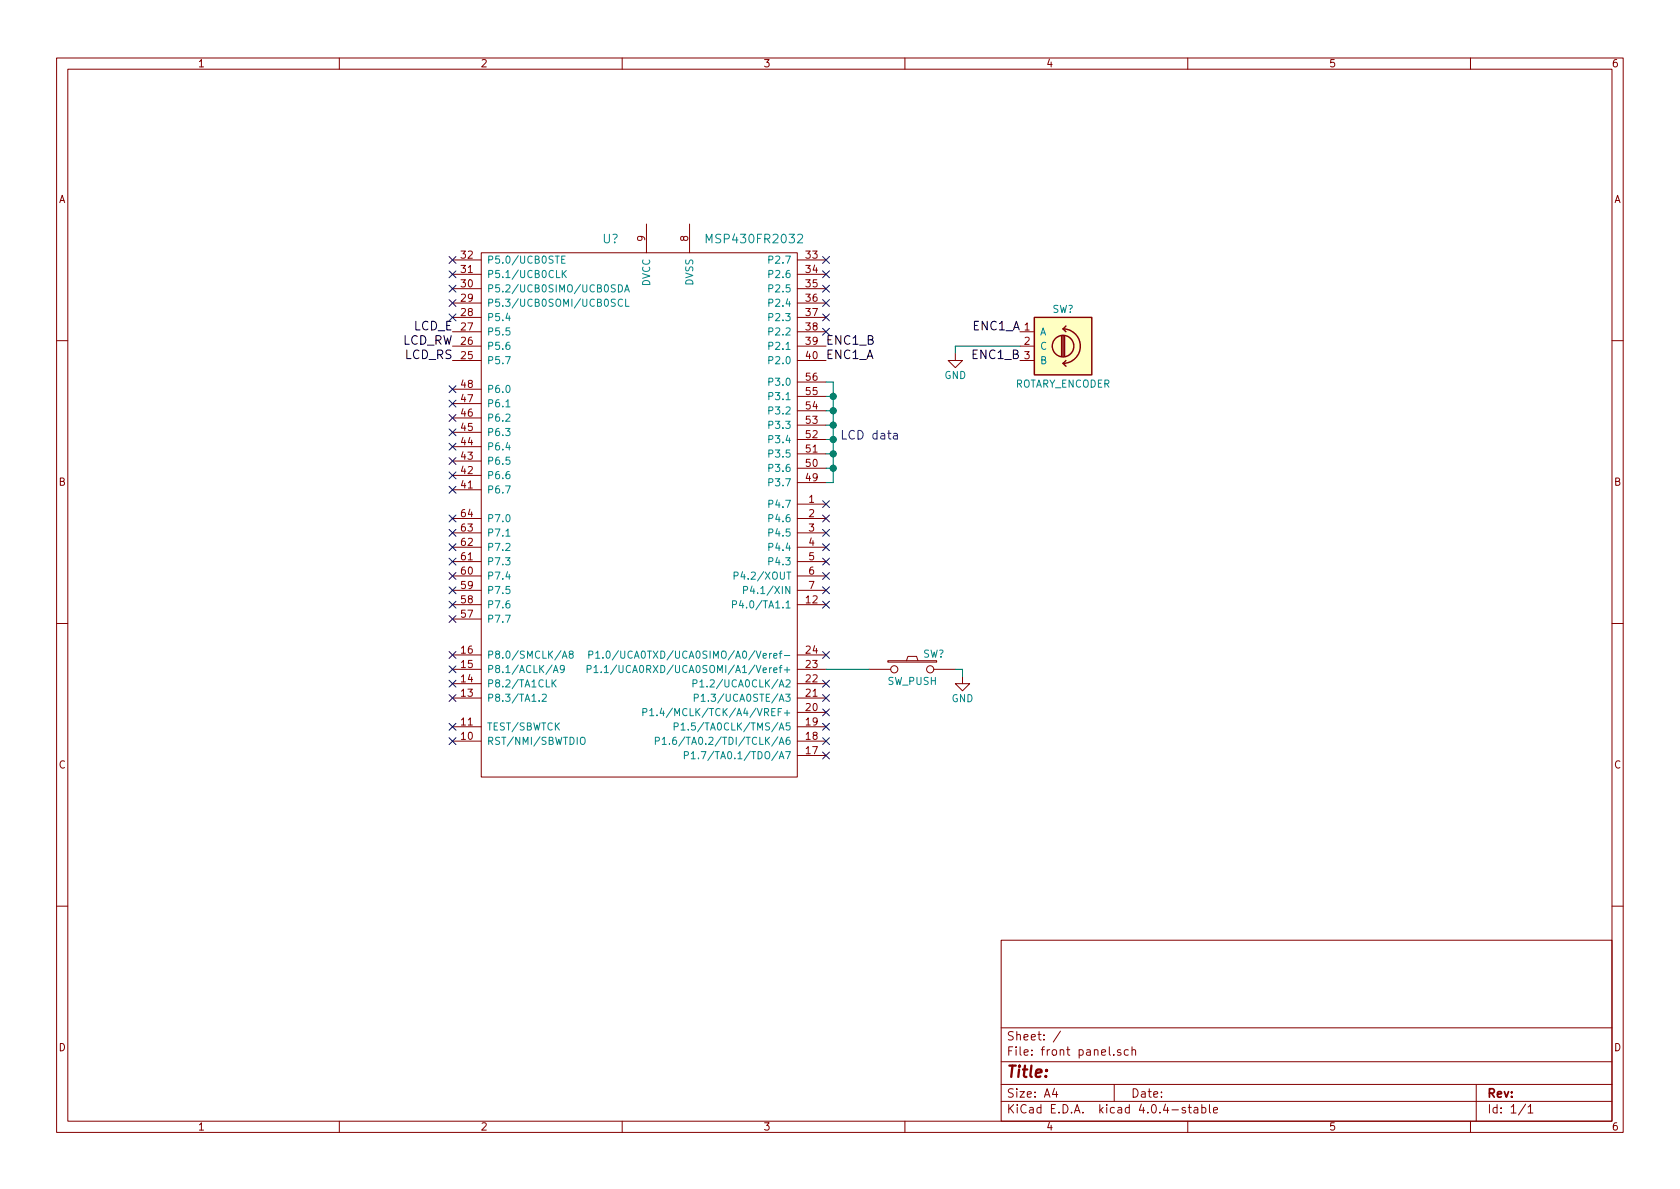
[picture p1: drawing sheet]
EESchema Schematic File Version 2
LIBS:power
LIBS:device
LIBS:transistors
LIBS:conn
LIBS:linear
LIBS:regul
LIBS:74xx
LIBS:cmos4000
LIBS:adc-dac
LIBS:memory
LIBS:xilinx
LIBS:microcontrollers
LIBS:dsp
LIBS:microchip
LIBS:analog_switches
LIBS:motorola
LIBS:texas
LIBS:intel
LIBS:audio
LIBS:interface
LIBS:digital-audio
LIBS:philips
LIBS:display
LIBS:cypress
LIBS:siliconi
LIBS:opto
LIBS:atmel
LIBS:contrib
LIBS:valves
LIBS:Digital FX pedal symbols
LIBS:front panel-cache
EELAYER 25 0
EELAYER END
$Descr A4 11693 8268
encoding utf-8
Sheet 1 1
Title ""
Date ""
Rev ""
Comp ""
Comment1 ""
Comment2 ""
Comment3 ""
Comment4 ""
$EndDescr
$Comp
L MSP430FR2032 U?
U 1 1
P 4450 3550
F 0 "U?" H 4250 5450 60  0000 C CNN
F 1 "MSP430FR2032" H 5250 5450 60  0000 C CNN
F 2 "" H 4350 4000 60  0001 C CNN
F 3 "" H 4350 4000 60  0001 C CNN
	1    4450 3550
	1    0    0    -1  
$EndComp
Wire Wire Line
	5750 2650 5800 2650
Wire Wire Line
	5800 2650 5800 3350
Wire Wire Line
	5800 3350 5750 3350
Wire Wire Line
	5750 3250 5800 3250
Connection ~ 5800 3250
Wire Wire Line
	5750 3150 5800 3150
Connection ~ 5800 3150
Wire Wire Line
	5750 3050 5800 3050
Connection ~ 5800 3050
Wire Wire Line
	5750 2950 5800 2950
Connection ~ 5800 2950
Wire Wire Line
	5750 2850 5800 2850
Connection ~ 5800 2850
Wire Wire Line
	5750 2750 5800 2750
Connection ~ 5800 2750
Text Notes 5850 3050 0    60   ~ 0
LCD data
Text Label 3150 2500 2    60   ~ 0
LCD_RS
Text Label 3150 2400 2    60   ~ 0
LCD_RW
Text Label 3150 2300 2    60   ~ 0
LCD_E
NoConn ~ 3150 4850
NoConn ~ 3150 1800
NoConn ~ 3150 1900
NoConn ~ 3150 2000
NoConn ~ 3150 2100
NoConn ~ 3150 2200
NoConn ~ 3150 2700
NoConn ~ 3150 2800
NoConn ~ 3150 2900
NoConn ~ 3150 3000
NoConn ~ 3150 3100
NoConn ~ 3150 3200
NoConn ~ 3150 3300
NoConn ~ 3150 3400
NoConn ~ 3150 3600
NoConn ~ 3150 3700
NoConn ~ 3150 3800
NoConn ~ 3150 3900
NoConn ~ 3150 4000
NoConn ~ 3150 4100
NoConn ~ 3150 4200
NoConn ~ 3150 4300
NoConn ~ 5750 3500
NoConn ~ 5750 3600
NoConn ~ 5750 3700
NoConn ~ 5750 3800
NoConn ~ 5750 3900
NoConn ~ 5750 4000
NoConn ~ 5750 4100
NoConn ~ 5750 4200
NoConn ~ 5750 1800
NoConn ~ 5750 1900
NoConn ~ 5750 2000
NoConn ~ 5750 2100
NoConn ~ 5750 2200
NoConn ~ 5750 2300
NoConn ~ 5750 4550
NoConn ~ 3150 4550
NoConn ~ 3150 4650
NoConn ~ 3150 4750
$Comp
L SW_PUSH SW?
U 1 1
P 6350 4650
F 0 "SW?" H 6500 4760 50  0000 C CNN
F 1 "SW_PUSH" H 6350 4570 50  0000 C CNN
F 2 "" H 6350 4650 50  0000 C CNN
F 3 "" H 6350 4650 50  0000 C CNN
	1    6350 4650
	1    0    0    -1  
$EndComp
Wire Wire Line
	5750 4650 6050 4650
$Comp
L GND #PWR?
U 1 1
P 6700 4700
F 0 "#PWR?" H 6700 4450 50  0001 C CNN
F 1 "GND" H 6700 4550 50  0000 C CNN
F 2 "" H 6700 4700 50  0000 C CNN
F 3 "" H 6700 4700 50  0000 C CNN
	1    6700 4700
	1    0    0    -1  
$EndComp
Wire Wire Line
	6650 4650 6700 4650
Wire Wire Line
	6700 4650 6700 4700
NoConn ~ 5750 4750
NoConn ~ 5750 4850
NoConn ~ 5750 4950
NoConn ~ 5750 5050
NoConn ~ 5750 5150
NoConn ~ 5750 5250
$Comp
L ROTARY_ENCODER SW?
U 1 1
P 7400 2400
F 0 "SW?" H 7400 2660 50  0000 C CNN
F 1 "ROTARY_ENCODER" H 7400 2140 50  0000 C CNN
F 2 "" H 7300 2560 50  0001 C CNN
F 3 "" H 7400 2660 50  0001 C CNN
	1    7400 2400
	1    0    0    -1  
$EndComp
Text Label 5750 2500 0    60   ~ 0
ENC1_A
Text Label 5750 2400 0    60   ~ 0
ENC1_B
Text Label 7100 2500 2    60   ~ 0
ENC1_B
Text Label 7100 2300 2    60   ~ 0
ENC1_A
$Comp
L GND #PWR?
U 1 1
P 6650 2450
F 0 "#PWR?" H 6650 2200 50  0001 C CNN
F 1 "GND" H 6650 2300 50  0000 C CNN
F 2 "" H 6650 2450 50  0000 C CNN
F 3 "" H 6650 2450 50  0000 C CNN
	1    6650 2450
	1    0    0    -1  
$EndComp
Wire Wire Line
	6650 2400 6650 2450
Wire Wire Line
	6650 2400 7100 2400
NoConn ~ 3150 5050
NoConn ~ 3150 5150
$EndSCHEMATC
